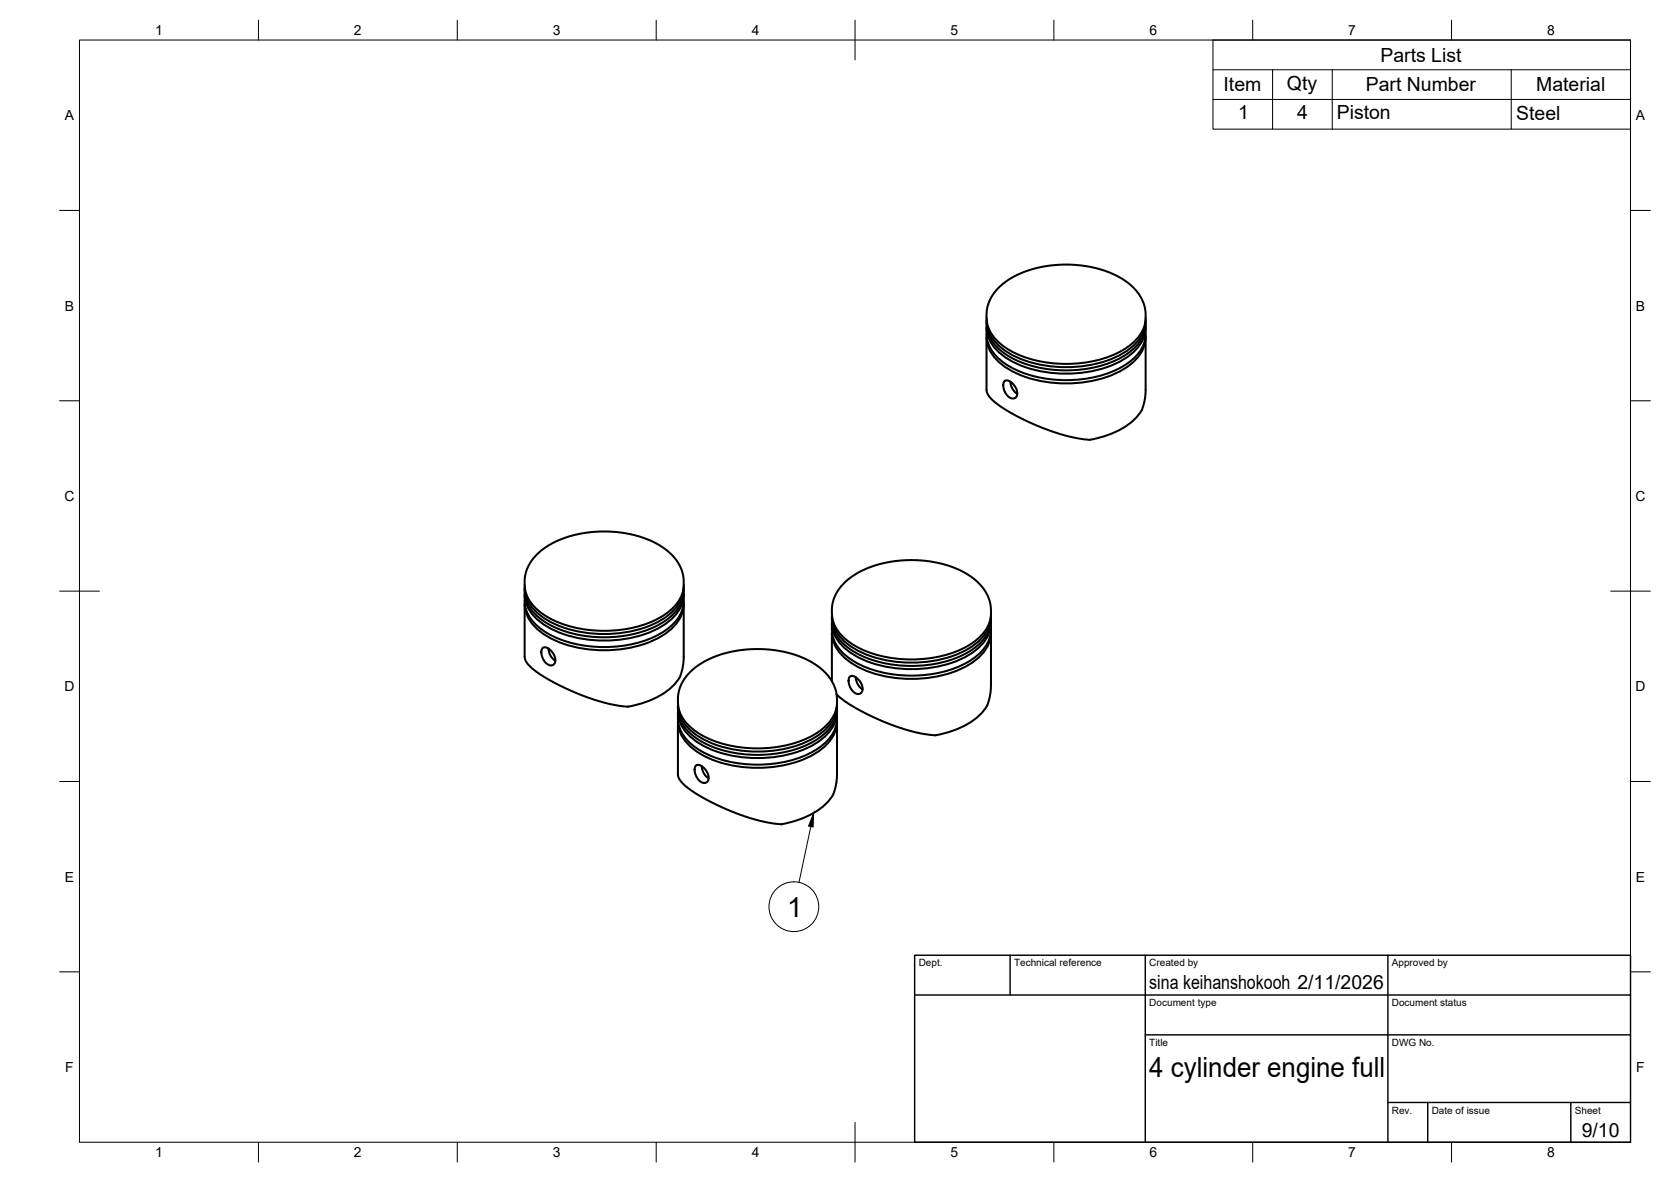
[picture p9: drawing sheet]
<svg xmlns="http://www.w3.org/2000/svg" width="420mm" height="297mm" viewBox="0 0 420 297" stroke-linecap="round" stroke-linejoin="round" font-family="sans-serif">
<!-- layer: Visible -->
<g fill="none" stroke="#000" stroke-width=".51">
<path d="M250.8 72.6l1.7-1.5 2.3-1.5 2.6-1.2 2.5-.9 2.7-.5 3.4-.4 2.8-.1 3.2 .2 3.1 .6 2.8 .8 2.7 1.1 1.9 1.1 2.2 1.7 1.3 1.5 1.1 1.7 .8 2.2a9.3 9.3 0 0 1-4.4 9.8 30.2 30.2 0 0 1-23.2 3.3 18.6 18.6 0 0 1-10.7-6.1 9.6 9.6 0 0 1-1.4-6.9l.9-2.5zM248.1 84.8v13.2l.3 1.1 .8 1 1.4 1.4 3 1.9 7.2 3.6 7.1 2.5 5.3 1a18 18 0 0 0 8.5-2.5l2-1.3 1.6-1.4 1.8-2.3M248.1 82.4a9.3 9.3 0 0 0 4.5 8.9 30.2 30.2 0 0 0 23.2 3.3 18.6 18.6 0 0 0 10.7-6.1 8.3 8.3 0 0 0 1.6-6.1M248.1 80.7a9.1 9.1 0 0 0 4.5 8.2 30.2 30.2 0 0 0 23.2 3.3 18.6 18.6 0 0 0 10.7-6.2 7.8 7.8 0 0 0 1.6-5.3M248.1 84.4a9 9 0 0 0 4.7 7.9 30.8 30.8 0 0 0 24.1 2.9 16.4 16.4 0 0 0 10.3-7 7.1 7.1 0 0 0 .8-3.8M248.1 81.9a9 9 0 0 0 4.7 7.9 30.8 30.8 0 0 0 24.1 2.9 16.4 16.4 0 0 0 10.3-7 7.1 7.1 0 0 0 .8-3.8M248.1 80.3a9 9 0 0 0 4.7 7.9 30.8 30.8 0 0 0 24.1 2.9 16.4 16.4 0 0 0 10.3-7 7.1 7.1 0 0 0 .8-3.8M252.5 95.9l.5-.3 .7 .1 .8 .6 .7 .8 .6 1.6-.1 .9-.4 .4-.5 .1-.7-.1-1.2-1.1-.6-1.6v-.9zM254 95.9l.6 1.9 1.2 1.2M288.1 84.8v13.6l-.4 2.6-.6 2M131.9 151.9v13.3l.3 1 .7 .9 2 1.8 2.4 1.5 7.1 3.5 7 2.6 3.1 .7 2.6 .3a18 18 0 0 0 8.4-2.5l2-1.2 1.7-1.4 1.8-2.3M131.9 147.8v.8"/>
<path d="M131.9 149.4v1.7M131.9 147a10 10 0 0 0 5.9 8.1 31.2 31.2 0 0 0 28.3 0 9.9 9.9 0 0 0 5.8-8.9l-.3-2.5-1.3-2.6-2.2-2.4-2.6-1.9-3-1.4-4-1.2-4-.5-3.5-.1-3.7 .3-4 .8-3.6 1.4-2.9 1.7-2.4 2.2-1.5 2.2-.8 2.4-.2 2.4M131.9 151.5a9 9 0 0 0 4.8 7.8 30.8 30.8 0 0 0 24.1 2.9 16.4 16.4 0 0 0 10.2-7 7.1 7.1 0 0 0 .9-3.7M131.9 149a9 9 0 0 0 4.8 7.9 30.8 30.8 0 0 0 24.1 2.9 16.4 16.4 0 0 0 10.2-7 7.1 7.1 0 0 0 .9-3.8M131.9 147.4a9 9 0 0 0 4.8 7.9 30.8 30.8 0 0 0 24.1 2.8 16.4 16.4 0 0 0 10.2-6.9 7.1 7.1 0 0 0 .9-3.8M171.9 151.9v13.9l-.3 2.2-.6 2.1M171.9 149.4a9.2 9.2 0 0 1-4.5 9 30.2 30.2 0 0 1-23.3 3.3 18.6 18.6 0 0 1-10.6-6.1 7.6 7.6 0 0 1-1.6-4.5M171.9 147.8a9 9 0 0 1-4.5 8.2 30.2 30.2 0 0 1-23.3 3.2 18.6 18.6 0 0 1-10.6-6.1 7.6 7.6 0 0 1-1.6-4.5M209.2 156.6a9.3 9.3 0 0 0 4.6 9 30.2 30.2 0 0 0 23.2 3.3 18.6 18.6 0 0 0 10.6-6.2 8.3 8.3 0 0 0 1.6-6.1M209.2 155a9.1 9.1 0 0 0 4.6 8.1 30.2 30.2 0 0 0 23.2 3.3 18.6 18.6 0 0 0 10.6-6.1 7.8 7.8 0 0 0 1.6-5.3M209.2 159.1v12.1M209.2 158.7a9 9 0 0 0 4.7 7.8 30.8 30.8 0 0 0 24.1 2.9 16.4 16.4 0 0 0 10.3-7 7.1 7.1 0 0 0 .9-3.7"/>
<path d="M209.2 156.2a9 9 0 0 0 4.7 7.9 30.8 30.8 0 0 0 24.1 2.9 16.4 16.4 0 0 0 10.3-7 7.1 7.1 0 0 0 .9-3.8M209.2 154.6a9 9 0 0 0 4.7 7.9 30.8 30.8 0 0 0 24.1 2.8 16.4 16.4 0 0 0 10.3-7 7.1 7.1 0 0 0 .9-3.7M212 146.8l1.6-1.4 2.1-1.5 2.6-1.2 2.7-.9 3.3-.7 2.5-.3h3.5l3.3 .2 5.2 1.2 2.7 1.2 2.6 1.5 1.8 1.5 1.5 1.6 1 1.7 .6 1.9a9.5 9.5 0 0 1-4.4 9.9 30.2 30.2 0 0 1-23.2 3.3 18.6 18.6 0 0 1-10.6-6.1 9.2 9.2 0 0 1-1.5-6.9l.9-2.5zM249.2 159.1v13.9l-.7 3.5a6.7 6.7 0 0 1-2.8 3.8 21.6 21.6 0 0 1-11 4.4l-2.3-.2-3.2-.7-3.9-1.2-3.7-1.5-6.9-3.4-2.4-1.6-1.9-1.6M136.4 162.9l.6-.2 .8 .2 1.3 1.3 .6 1.7-.2 .8-.4 .4-1 .1-.7-.5-.6-.7-.7-1.8v-.7zM137.9 163l.5 1.7 .5 .7 .7 .6M170.5 179a9.3 9.3 0 0 0 4.5 9 30.2 30.2 0 0 0 23.3 3.3 18.6 18.6 0 0 0 10.6-6.2 8.3 8.3 0 0 0 1.6-6.1M170.5 177.3a9.1 9.1 0 0 0 4.5 8.2 30.2 30.2 0 0 0 23.3 3.3 18.6 18.6 0 0 0 10.6-6.1 7.8 7.8 0 0 0 1.6-5.4M170.5 178.6a9 9 0 0 0 4.7 7.8 30.8 30.8 0 0 0 24.1 2.9 16.4 16.4 0 0 0 10.3-7 7.1 7.1 0 0 0 .8-3.7M170.5 176.9a9 9 0 0 0 4.7 7.9 30.8 30.8 0 0 0 24.1 2.9 16.4 16.4 0 0 0 10.3-7 7.1 7.1 0 0 0 .8-3.8M173.3 169.1l1.6-1.4 2.1-1.4 2.4-1.2 2.7-.9 3.3-.7 2.7-.3 3.3-.1 2.7 .2 3.2 .5 2.6 .7 2.7 1.1 2.3 1.3 2 1.6 1.3 1.3 1.5 2.3 .6 1.9a9.3 9.3 0 0 1-4.4 9.9 30.2 30.2 0 0 1-23.2 3.3 18.6 18.6 0 0 1-10.7-6.2 9.2 9.2 0 0 1-1.4-6.9l.6-1.8 .5-1.2zM213.6 170.1l.5-.3 .6 .1 .8 .5 .8 .9 .6 1.6-.1 .8-.5 .6h-1l-.8-.5-.5-.6-.6-1.8v-.8z"/>
<path d="M215.2 170.2l.5 1.8 1.2 1.2M170.5 181.4v13.3l.4 1.2 .7 1 1.4 1.2 2.8 1.8 6.8 3.5 6.8 2.4 3.4 .9 2.8 .4a18 18 0 0 0 8.5-2.5 10.9 10.9 0 0 0 5.6-5.6l.7-3.6 .1-14M170.5 181a9 9 0 0 0 4.7 7.9 30.8 30.8 0 0 0 24.1 2.9 16.4 16.4 0 0 0 10.3-7 7.1 7.1 0 0 0 .8-3.8M175 192.3l.6-.1 .8 .3 1.3 1.4 .4 .9 .1 .9-.2 .6-.4 .3-1 .1-.7-.5-.6-.7-.7-1.9 .1-.7zM176.4 192.5l.5 1.8 .5 .7 .8 .6"/>
</g>
<!-- layer: BORDER -->
<g fill="none" stroke="#000" stroke-width=".25">
<path d="M20 10.1h390v276.9h-390zM65 5.1v5M115 5.1v5M165 5.1v5M215 5.1v10M265 5.1v5M315 5.1v5M365 5.1v5M15 52.9h5M410 52.9h5M15 100.7h5M410 100.7h5"/>
<path d="M15 148.6h10M405 148.6h10M15 196.4h5M410 196.4h5M15 244.2h5M410 244.2h5M65 287v5M115 287v5M165 287v5M215 282.1v9.9M265 287v5M315 287v5"/>
<path d="M365 287v5"/>
</g>
<!-- layer: TITLEBLOCK -->
<path d="M230 240.1h180v46.9h-180zM230 250h180M254 240.1v9.9M288 240.1v46.9M349 240.1v46.9M288 260.1h122M349 277.1h61M359 277.1v9.9M395 277.1v9.9" fill="none" stroke="#000" stroke-width=".36"/>
<!-- layer: Parts Lists -->
<path d="M305 10.1h105v22.4h-105zM305 17.5h105M320 17.5v15M335 17.5v15M380 17.5v15M305 25h105" fill="none" stroke="#000" stroke-width=".25"/>
<!-- layer: Balloons -->
<circle cx="199.6" cy="227.9" r="6.3" fill="none" stroke="#000" stroke-width=".25"/>
<!-- layer: 0 -->
<path d="M204.6 204.3l-.2 3.5-1.1-.2z" fill="#000" stroke="#000" stroke-width=".25"/>
<path d="M203.9 207.7l-3 14" fill="none" stroke="#000" stroke-width=".25"/>
<g font-size="7">
<text x="197.9" y="230.4">1</text>
<text x="289" y="270.6">4 cylinder engine full</text>
</g>
<g font-size="4.9">
<text x="347.1" y="15.5">Parts List</text>
<text x="307.7" y="23">Item</text>
<text x="323.6" y="22.5">Qty</text>
<text x="343.4" y="23">Part Number</text>
<text x="386.3" y="23">Material</text>
<text x="311.3" y="29.9">1</text>
<text x="326.2" y="29.9">4</text>
<text x="336.1" y="30">Piston</text>
<text x="381.3" y="30">Steel</text>
<text x="289" y="248.5">sina keihanshokooh 2/11/2026</text>
<text x="397.7" y="285.7">9/10</text>
</g>
<g font-size="3.5">
<text x="39" y="8.8">1</text>
<text x="89" y="8.8">2</text>
<text x="139" y="8.8">3</text>
<text x="189" y="8.8">4</text>
<text x="239" y="8.8">5</text>
<text x="289" y="8.8">6</text>
<text x="339" y="8.8">7</text>
<text x="389" y="8.8">8</text>
<text x="16.3" y="30.2">A</text>
<text x="411.3" y="30.2">A</text>
<text x="16.3" y="78">B</text>
<text x="411.3" y="78">B</text>
<text x="16.2" y="125.9">C</text>
<text x="411.2" y="125.9">C</text>
<text x="16.2" y="173.7">D</text>
<text x="411.2" y="173.7">D</text>
<text x="16.3" y="221.6">E</text>
<text x="411.3" y="221.6">E</text>
<text x="16.4" y="269.4">F</text>
<text x="411.4" y="269.4">F</text>
<text x="39" y="290.8">1</text>
<text x="89" y="290.8">2</text>
<text x="139" y="290.8">3</text>
<text x="189" y="290.8">4</text>
<text x="239" y="290.8">5</text>
<text x="289" y="290.8">6</text>
<text x="339" y="290.8">7</text>
<text x="389" y="290.8">8</text>
</g>
<g font-size="2.5">
<text x="231" y="242.9">Dept.</text>
<text x="255" y="242.9">Technical reference</text>
<text x="289" y="242.9">Created by</text>
<text x="350" y="242.9">Approved by</text>
<text x="289" y="252.8">Document type</text>
<text x="350" y="252.8">Document status</text>
<text x="289" y="262.9">Title</text>
<text x="350" y="262.9">DWG No.</text>
<text x="350" y="279.9">Rev.</text>
<text x="360" y="279.9">Date of issue</text>
<text x="396" y="279.9">Sheet</text>
</g>
</svg>
